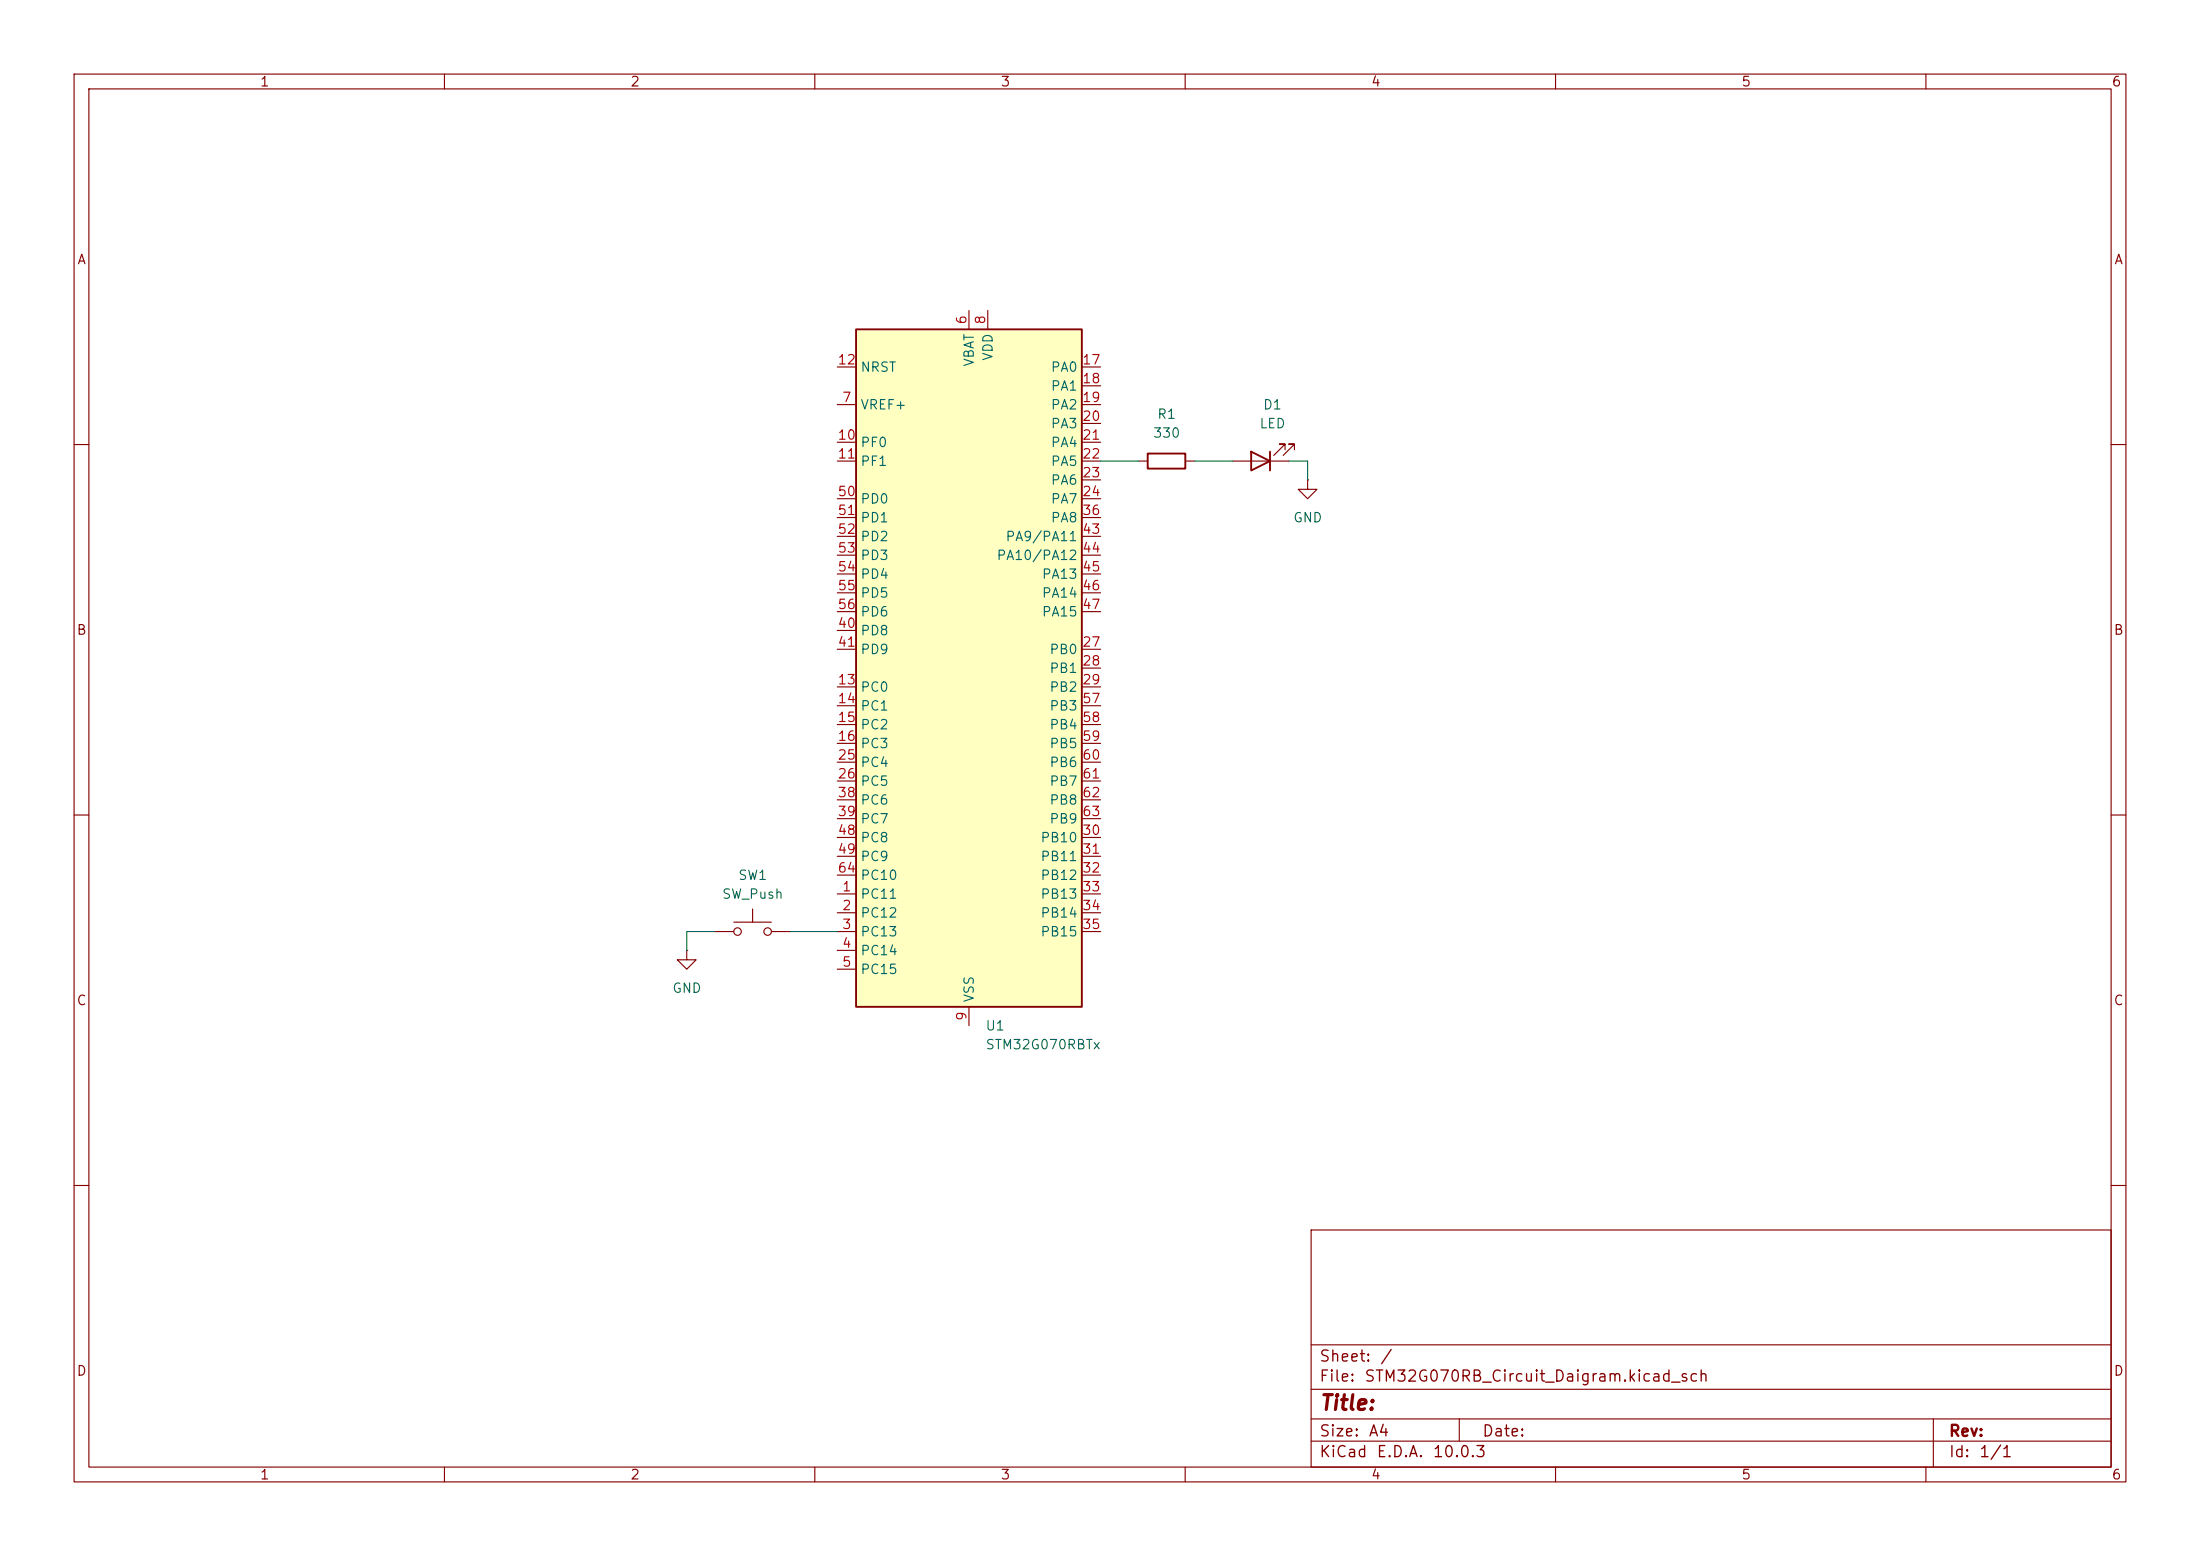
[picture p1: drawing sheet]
<svg xmlns="http://www.w3.org/2000/svg" width="297mm" height="210mm" viewBox="0 0 297 210" stroke-linecap="round" stroke-linejoin="round" font-family="sans-serif">
<g fill="none" stroke="#840000" stroke-width=".15">
<path d="M10 10h277v190h-277zM12 12h273v186h-273zM60 10v2M110 10v2M160 10v2M210 10v2M260 10v2M10 60h2M153.7 62.2h1.2M160 62.2h1.3M166.4 62.2h7.6M173.5 60.7v-.8h-.8h.8l-1.5 1.6"/>
<path d="M174.8 60.7v-.8h-.8h.8l-1.6 1.6M176.5 64.8v1.2h1.3l-1.3 1.3-1.2-1.3h1.2M176.5 64.8h.1M285 60h2M10 110h2M285 110h2M10 160h2M177 166h108v32h-108zM285 160h2M60 198v2M110 198v2M160 198v2"/>
<path d="M177 194.5h108M177 191.5h108M177 187.5h108M177 181.5h108M197 191.5v3M210 198v2M260 198v2M261 191.5v6.5"/>
</g>
<path d="M154.9 61.2h5.1v2h-5.1zM168.9 61l2.5 1.2-2.5 1.3zM171.4 61v2.5" fill="none" stroke="#840000" stroke-width=".25"/>
<path d="M115.6 44.5h30.4v91.4h-30.4z" fill="#ffffc2"/>
<path d="M115.6 44.5h30.4v91.4h-30.4z" fill="none" stroke="#840000" stroke-width=".25"/>
<g fill="none" stroke="#840000" stroke-width=".15">
<path d="M113 54.6h2.6M113 59.7h2.6M113 49.5h2.6M130.8 41.9v2.6M133.3 41.9v2.6M146 54.6h2.6M146 59.7h2.6M146 49.5h2.6M146 52.1h2.6M146 57.2h2.6M113 62.2h2.6M113 67.3h2.6"/>
<path d="M113 69.9h2.6M113 72.4h2.6M113 74.9h2.6M113 77.5h2.6M146 62.2h2.6M146 64.8h2.6M146 67.3h2.6M146 69.9h2.6M146 72.4h2.6M146 74.9h2.6M146 77.5h2.6M113 92.7h2.6"/>
<path d="M113 95.3h2.6M113 97.8h2.6M113 87.6h2.6M113 85.1h2.6M113 80h2.6M113 82.6h2.6M146 92.7h2.6M146 95.3h2.6M146 97.8h2.6M146 87.6h2.6M146 90.2h2.6M146 80h2.6"/>
<path d="M146 82.6h2.6M113 100.3h2.6M113 102.9h2.6M113 105.4h2.6M113 113h2.6M113 115.6h2.6M113 118.1h2.6M113 108h2.6M113 110.5h2.6M146 100.3h2.6M146 102.9h2.6M146 105.4h2.6"/>
<path d="M146 113h2.6M146 115.6h2.6M146 118.1h2.6M146 108h2.6M146 110.5h2.6M92.7 128.3v1.2h1.3l-1.3 1.3-1.3-1.3h1.3M92.7 128.3h.1M96.5 125.7h2.6M99.1 124.5h5M101.6 122.7v1.8M104.1 125.7h2.6M113 120.7h2.6"/>
<path d="M113 123.2h2.6M113 125.7h2.6M113 128.3h2.6M113 130.8h2.6M130.8 135.9v2.5M146 120.7h2.6M146 123.2h2.6M146 125.7h2.6"/>
<circle cx="99.6" cy="125.7" r=".51"/>
<circle cx="103.6" cy="125.7" r=".51"/>
</g>
<path d="M148.6 62.2h5.1M161.3 62.2h5.1M174 62.2h2.5v2.6M96.5 125.7h-3.8v2.6M106.7 125.7h6.3" fill="none" stroke="#009600" stroke-width=".15"/>
<text font-size="2" fill="#840000" x="178" y="190.8">Title:</text>
<g font-size="1.5" fill="#840000">
<text x="178" y="184.2">Sheet:</text>
<text x="186.2" y="184.2">/</text>
<text x="178" y="186.9">File:</text>
<text x="184.1" y="186.9">STM32G070RB_Circuit_Daigram.kicad_sch</text>
<text x="178" y="197.1">KiCad</text>
<text x="178" y="194.3">Size:</text>
<text x="184.7" y="194.3">A4</text>
<text x="185.7" y="197.1">E.D.A.</text>
<text x="193.3" y="197.1">10.0.3</text>
<text x="200" y="194.3">Date:</text>
<text x="263" y="194.3">Rev:</text>
<text x="263" y="197.1">Id:</text>
<text x="267.1" y="197.1">1/1</text>
</g>
<g font-size="1.3" fill="#840000">
<text x="35" y="12">1</text>
<text x="85" y="12">2</text>
<text x="135" y="12">3</text>
<text x="185" y="12">4</text>
<text x="235" y="12">5</text>
<text x="285" y="12">6</text>
<text x="10.3" y="36">A</text>
<text x="285.3" y="36">A</text>
<text x="10.3" y="86">B</text>
<text x="285.3" y="86">B</text>
<text x="10.3" y="136">C</text>
<text x="285.3" y="136">C</text>
<text x="10.3" y="186">D</text>
<text x="285.3" y="186">D</text>
<text x="35" y="200">1</text>
<text x="85" y="200">2</text>
<text x="135" y="200">3</text>
<text x="185" y="200">4</text>
<text x="235" y="200">5</text>
<text x="285" y="200">6</text>
</g>
<g font-size="1.3" fill="#a90000">
<text x="130.8" y="43.9" transform="rotate(-90 130.8 43.9)">6</text>
<text x="133.3" y="43.9" transform="rotate(-90 133.3 43.9)">8</text>
<text x="113" y="49.5">12</text>
<text x="146" y="49.5">17</text>
<text x="146" y="52">18</text>
<text x="113" y="59.7">10</text>
<text x="113.6" y="54.6">7</text>
<text x="146" y="54.6">19</text>
<text x="146" y="57.1">20</text>
<text x="146" y="59.7">21</text>
<text x="113" y="62.2">11</text>
<text x="146" y="62.2">22</text>
<text x="146" y="64.7">23</text>
<text x="113" y="67.3">50</text>
<text x="113" y="69.8">51</text>
<text x="146" y="67.3">24</text>
<text x="146" y="69.8">36</text>
<text x="113" y="72.4">52</text>
<text x="113" y="74.9">53</text>
<text x="113" y="77.4">54</text>
<text x="146" y="72.4">43</text>
<text x="146" y="74.9">44</text>
<text x="146" y="77.4">45</text>
<text x="113" y="80">55</text>
<text x="113" y="82.5">56</text>
<text x="146" y="80">46</text>
<text x="146" y="82.5">47</text>
<text x="113" y="85.1">40</text>
<text x="113" y="87.6">41</text>
<text x="146" y="87.6">27</text>
<text x="113" y="92.7">13</text>
<text x="113" y="95.2">14</text>
<text x="146" y="90.1">28</text>
<text x="146" y="92.7">29</text>
<text x="146" y="95.2">57</text>
<text x="113" y="97.8">15</text>
<text x="113" y="100.3">16</text>
<text x="146" y="97.8">58</text>
<text x="146" y="100.3">59</text>
<text x="113" y="102.8">25</text>
<text x="113" y="105.4">26</text>
<text x="113" y="107.9">38</text>
<text x="146" y="102.8">60</text>
<text x="146" y="105.4">61</text>
<text x="146" y="107.9">62</text>
<text x="113" y="110.5">39</text>
<text x="113" y="113">48</text>
<text x="146" y="113">30</text>
<text x="146" y="110.5">63</text>
<text x="113" y="115.5">49</text>
<text x="113" y="118.1">64</text>
<text x="146" y="115.5">31</text>
<text x="146" y="118.1">32</text>
<text x="113.6" y="120.6">1</text>
<text x="113.6" y="123.2">2</text>
<text x="113.6" y="125.7">3</text>
<text x="146" y="120.6">33</text>
<text x="146" y="123.2">34</text>
<text x="146" y="125.7">35</text>
<text x="113.6" y="128.2">4</text>
<text x="113.6" y="130.8">5</text>
<text x="130.8" y="137.9" transform="rotate(-90 130.8 137.9)">9</text>
</g>
<g font-size="1.3" fill="#006464">
<text x="116.1" y="50.5">NRST</text>
<text x="131.8" y="49.6" transform="rotate(-90 131.8 49.6)">VBAT</text>
<text x="134.3" y="48.8" transform="rotate(-90 134.3 48.8)">VDD</text>
<text x="141.8" y="50.5">PA0</text>
<text x="141.8" y="53">PA1</text>
<text x="116.1" y="55.6">VREF+</text>
<text x="141.8" y="55.6">PA2</text>
<text x="141.8" y="58.1">PA3</text>
<text x="155.6" y="59.4">330</text>
<text x="156.1" y="56.9">R1</text>
<text x="169.9" y="58.1">LED</text>
<text x="170.4" y="55.6">D1</text>
<text x="116.1" y="60.7">PF0</text>
<text x="116.1" y="63.2">PF1</text>
<text x="141.8" y="60.7">PA4</text>
<text x="141.8" y="63.2">PA5</text>
<text x="141.8" y="65.7">PA6</text>
<text x="116.1" y="68.3">PD0</text>
<text x="116.1" y="70.8">PD1</text>
<text x="141.8" y="68.3">PA7</text>
<text x="141.8" y="70.8">PA8</text>
<text x="174.5" y="70.8">GND</text>
<text x="116.1" y="73.4">PD2</text>
<text x="116.1" y="75.9">PD3</text>
<text x="134.5" y="75.9">PA10/PA12</text>
<text x="135.7" y="73.4">PA9/PA11</text>
<text x="116.1" y="78.4">PD4</text>
<text x="116.1" y="81">PD5</text>
<text x="116.1" y="83.5">PD6</text>
<text x="140.6" y="78.4">PA13</text>
<text x="140.6" y="81">PA14</text>
<text x="140.6" y="83.5">PA15</text>
<text x="116.1" y="86.1">PD8</text>
<text x="116.1" y="88.6">PD9</text>
<text x="141.6" y="88.6">PB0</text>
<text x="116.1" y="93.7">PC0</text>
<text x="141.6" y="91.1">PB1</text>
<text x="141.6" y="93.7">PB2</text>
<text x="116.1" y="96.2">PC1</text>
<text x="116.1" y="98.8">PC2</text>
<text x="116.1" y="101.3">PC3</text>
<text x="141.6" y="96.2">PB3</text>
<text x="141.6" y="98.8">PB4</text>
<text x="141.6" y="101.3">PB5</text>
<text x="116.1" y="103.8">PC4</text>
<text x="116.1" y="106.4">PC5</text>
<text x="141.6" y="103.8">PB6</text>
<text x="141.6" y="106.4">PB7</text>
<text x="116.1" y="108.9">PC6</text>
<text x="116.1" y="111.5">PC7</text>
<text x="141.6" y="108.9">PB8</text>
<text x="141.6" y="111.5">PB9</text>
<text x="99.6" y="119.1">SW1</text>
<text x="116.1" y="114">PC8</text>
<text x="116.1" y="116.5">PC9</text>
<text x="116.1" y="119.1">PC10</text>
<text x="140.4" y="114">PB10</text>
<text x="140.4" y="116.5">PB11</text>
<text x="140.4" y="119.1">PB12</text>
<text x="97.4" y="121.6">SW_Push</text>
<text x="116.1" y="121.6">PC11</text>
<text x="116.1" y="124.2">PC12</text>
<text x="140.4" y="121.6">PB13</text>
<text x="140.4" y="124.2">PB14</text>
<text x="116.1" y="126.7">PC13</text>
<text x="116.1" y="129.2">PC14</text>
<text x="116.1" y="131.8">PC15</text>
<text x="140.4" y="126.7">PB15</text>
<text x="90.7" y="134.3">GND</text>
<text x="131.8" y="135.4" transform="rotate(-90 131.8 135.4)">VSS</text>
<text x="133" y="141.9">STM32G070RBTx</text>
<text x="133" y="139.4">U1</text>
</g>
</svg>
